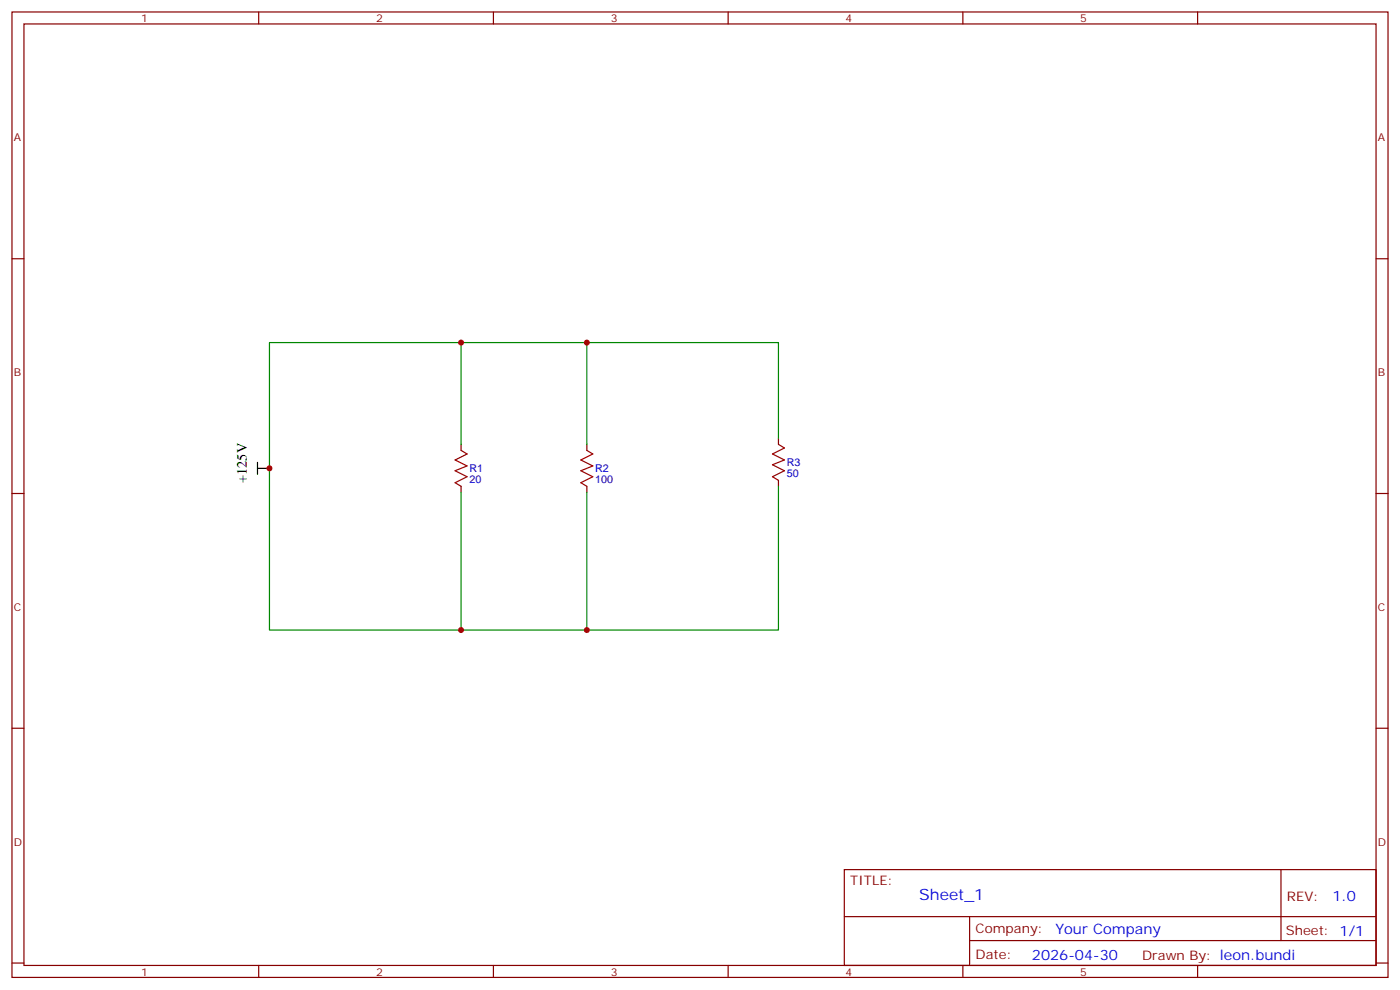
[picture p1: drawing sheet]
<svg xmlns="http://www.w3.org/2000/svg" width="412mm" height="292mm" viewBox="0 0 412 292" stroke-linecap="round" stroke-linejoin="round" font-family="sans-serif">
<g fill="none" stroke="#870000" stroke-width=".35">
<path d="M3.5 3.5h405.4v284.4h-405.4zM7.1 7.1h398.2v277.2h-398.2zM76.2 3.5v3.6M145.3 3.5v3.6M214.5 3.5v3.6M283.6 3.5v3.6M352.8 3.5v3.6M3.5 76.2h3.6M405.3 76.2h3.6M135.8 130.9v1.7M172.9 130.9v1.7M229.3 129.1v1.8"/>
<path d="M3.5 145.3h3.6M135.8 143.2v1.8M172.9 143.2v1.8M229.3 141.5v1.7M405.3 145.3h3.6M3.5 214.5h3.6M405.3 214.5h3.6M248.7 256.1h156.6v28.2h-156.6zM377.3 256.1v20.9M248.7 270h156.5M285.6 277h119.6M285.6 270v14.1"/>
<path d="M3.5 283.6h3.6M76.2 284.3v3.6M145.3 284.3v3.6M214.5 284.3v3.6M283.6 284.3v3.6M352.8 284.3v3.6M405.3 283.6h3.6"/>
</g>
<path d="M75.8 137.9h3.6M75.8 136.2v3.5" fill="none" stroke="#000" stroke-width=".35"/>
<path d="M135.8 132.6l1.8 1.1-3.5 1.8 3.5 1.7-3.5 1.4 3.5 1.8-3.5 1.8 1.7 1M172.9 132.6l1.7 1.1-3.5 1.8 3.5 1.7-3.5 1.4 3.5 1.8-3.5 1.8 1.8 1M229.3 130.9l1.8 1-3.6 1.8 3.6 1.8-3.6 1.4 3.6 1.7-3.6 1.8 1.8 1.1" fill="none" stroke="#a10000" stroke-width=".35"/>
<path d="M135.8 100.9v30M172.9 100.9v30M229.3 129.1v-28.2h-149.9v84.7h149.9v-42.4M135.8 145v40.6M172.9 145v40.6" fill="none" stroke="#008700" stroke-width=".35"/>
<g fill="#c00">
<circle cx="79.4" cy="137.9" r=".88"/>
<circle cx="135.8" cy="100.9" r=".88"/>
<circle cx="172.9" cy="100.9" r=".88"/>
<circle cx="135.8" cy="185.6" r=".88"/>
<circle cx="172.9" cy="185.6" r=".88"/>
</g>
<text font-size="4.6" fill="#00f" x="270.8" y="265.1">Sheet_1</text>
<text font-size="4.2" x="72.7" y="142.3" transform="rotate(-90 72.7 142.3)">+125V</text>
<g font-size="4.2" fill="#00f">
<text x="392.5" y="265.4">1.0</text>
<text x="310.9" y="274.9">Your Company</text>
<text x="304" y="282.7">2026-04-30</text>
</g>
<g font-size="3.9" fill="#800">
<text x="250.5" y="260.7">TITLE:</text>
<text x="379.1" y="265.4">REV:</text>
<text x="287.4" y="274.9">Company:</text>
<text x="378.7" y="275.5">Sheet: 1/1</text>
<text x="287.4" y="282.6">Date:</text>
<text x="336.4" y="282.7">Drawn By: leon.bundi</text>
</g>
<g font-size="3.2" fill="#800">
<text x="41.6" y="6.5">1</text>
<text x="110.8" y="6.5">2</text>
<text x="179.9" y="6.5">3</text>
<text x="249.1" y="6.5">4</text>
<text x="318.2" y="6.5">5</text>
<text x="4.1" y="41.6">A</text>
<text x="405.9" y="41.6">A</text>
<text x="4.1" y="110.8">B</text>
<text x="405.9" y="110.8">B</text>
<text x="4.1" y="179.9">C</text>
<text x="405.9" y="179.9">C</text>
<text x="4.1" y="249.1">D</text>
<text x="405.9" y="249.1">D</text>
<text x="41.6" y="287.3">1</text>
<text x="110.8" y="287.3">2</text>
<text x="179.9" y="287.3">3</text>
<text x="249.1" y="287.3">4</text>
<text x="318.2" y="287.3">5</text>
</g>
<g font-size="3.2" fill="#000080">
<text x="231.8" y="137.2">R3</text>
<text x="138.3" y="142.2">20</text>
<text x="138.3" y="139">R1</text>
<text x="175.3" y="142.2">100</text>
<text x="175.3" y="139">R2</text>
<text x="231.8" y="140.4">50</text>
</g>
</svg>
